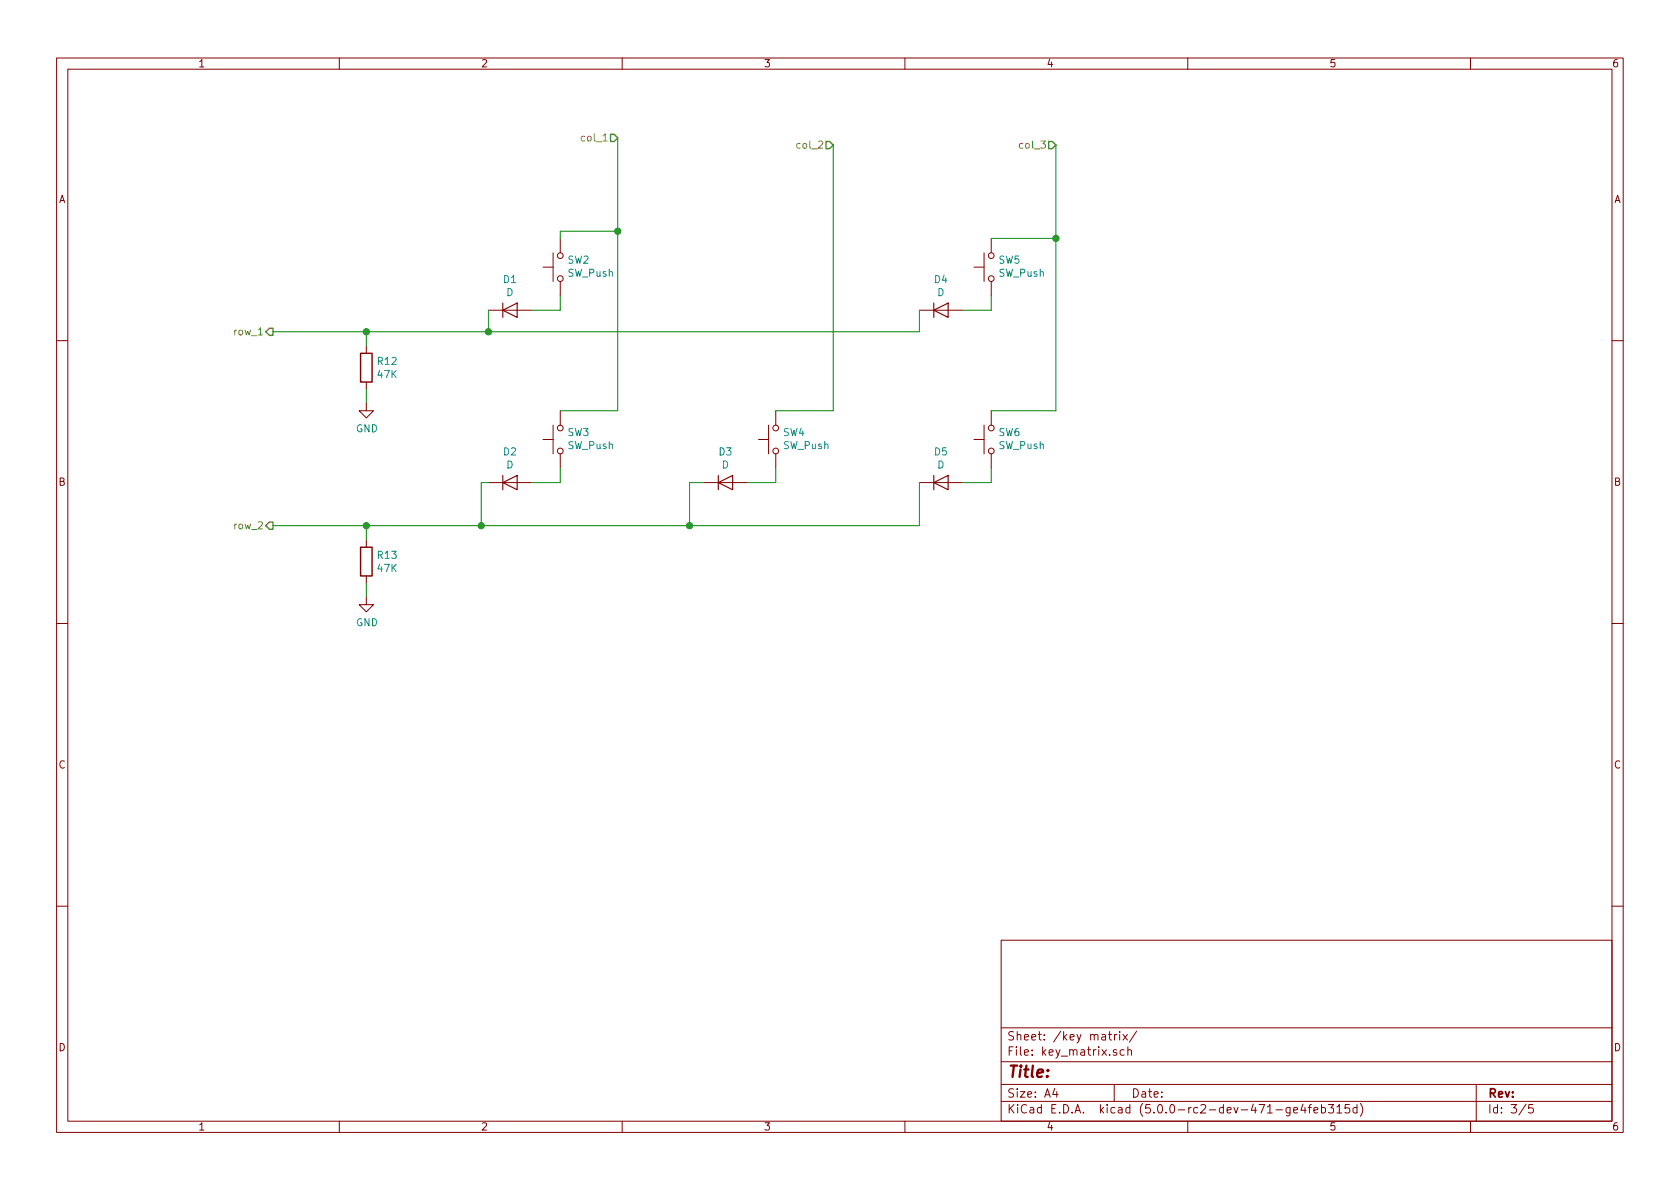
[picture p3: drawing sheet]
EESchema Schematic File Version 4
LIBS:cherry_proto_circuit-cache
EELAYER 26 0
EELAYER END
$Descr A4 11693 8268
encoding utf-8
Sheet 3 5
Title ""
Date ""
Rev ""
Comp ""
Comment1 ""
Comment2 ""
Comment3 ""
Comment4 ""
$EndDescr
$Comp
L Switch:SW_Push SW2
U 1 1
P 3900 1850
F 0 "SW2" V 3946 1802 50  0000 R CNN
F 1 "SW_Push" V 3855 1802 50  0000 R CNN
F 2 "" H 3900 2050 50  0001 C CNN
F 3 "" H 3900 2050 50  0001 C CNN
	1    3900 1850
	0    -1   -1   0   
$EndComp
$Comp
L Switch:SW_Push SW5
U 1 1
P 6900 1850
F 0 "SW5" V 6946 1802 50  0000 R CNN
F 1 "SW_Push" V 6855 1802 50  0000 R CNN
F 2 "" H 6900 2050 50  0001 C CNN
F 3 "" H 6900 2050 50  0001 C CNN
	1    6900 1850
	0    -1   -1   0   
$EndComp
$Comp
L Switch:SW_Push SW3
U 1 1
P 3900 3050
F 0 "SW3" V 3946 3002 50  0000 R CNN
F 1 "SW_Push" V 3855 3002 50  0000 R CNN
F 2 "" H 3900 3250 50  0001 C CNN
F 3 "" H 3900 3250 50  0001 C CNN
	1    3900 3050
	0    -1   -1   0   
$EndComp
$Comp
L Switch:SW_Push SW4
U 1 1
P 5400 3050
F 0 "SW4" V 5446 3002 50  0000 R CNN
F 1 "SW_Push" V 5355 3002 50  0000 R CNN
F 2 "" H 5400 3250 50  0001 C CNN
F 3 "" H 5400 3250 50  0001 C CNN
	1    5400 3050
	0    -1   -1   0   
$EndComp
$Comp
L Switch:SW_Push SW6
U 1 1
P 6900 3050
F 0 "SW6" V 6946 3002 50  0000 R CNN
F 1 "SW_Push" V 6855 3002 50  0000 R CNN
F 2 "" H 6900 3250 50  0001 C CNN
F 3 "" H 6900 3250 50  0001 C CNN
	1    6900 3050
	0    -1   -1   0   
$EndComp
$Comp
L device:D D1
U 1 1
P 3550 2150
F 0 "D1" H 3550 2366 50  0000 C CNN
F 1 "D" H 3550 2275 50  0000 C CNN
F 2 "" H 3550 2150 50  0001 C CNN
F 3 "" H 3550 2150 50  0001 C CNN
	1    3550 2150
	1    0    0    -1  
$EndComp
$Comp
L device:D D4
U 1 1
P 6550 2150
F 0 "D4" H 6550 2366 50  0000 C CNN
F 1 "D" H 6550 2275 50  0000 C CNN
F 2 "" H 6550 2150 50  0001 C CNN
F 3 "" H 6550 2150 50  0001 C CNN
	1    6550 2150
	1    0    0    -1  
$EndComp
$Comp
L device:D D5
U 1 1
P 6550 3350
F 0 "D5" H 6550 3566 50  0000 C CNN
F 1 "D" H 6550 3475 50  0000 C CNN
F 2 "" H 6550 3350 50  0001 C CNN
F 3 "" H 6550 3350 50  0001 C CNN
	1    6550 3350
	1    0    0    -1  
$EndComp
$Comp
L device:D D3
U 1 1
P 5050 3350
F 0 "D3" H 5050 3566 50  0000 C CNN
F 1 "D" H 5050 3475 50  0000 C CNN
F 2 "" H 5050 3350 50  0001 C CNN
F 3 "" H 5050 3350 50  0001 C CNN
	1    5050 3350
	1    0    0    -1  
$EndComp
$Comp
L device:D D2
U 1 1
P 3550 3350
F 0 "D2" H 3550 3566 50  0000 C CNN
F 1 "D" H 3550 3475 50  0000 C CNN
F 2 "" H 3550 3350 50  0001 C CNN
F 3 "" H 3550 3350 50  0001 C CNN
	1    3550 3350
	1    0    0    -1  
$EndComp
Text HLabel 1900 2300 0    50   Output ~ 0
row_1
Text HLabel 1900 3650 0    50   Output ~ 0
row_2
Text HLabel 4300 950  0    50   Input ~ 0
col_1
Text HLabel 5800 1000 0    50   Input ~ 0
col_2
Text HLabel 7350 1000 0    50   Input ~ 0
col_3
Wire Wire Line
	4300 950  4300 1600
Wire Wire Line
	4300 2850 3900 2850
Wire Wire Line
	3900 1650 3900 1600
Wire Wire Line
	3900 1600 4300 1600
Connection ~ 4300 1600
Wire Wire Line
	4300 1600 4300 2850
Wire Wire Line
	3900 2050 3900 2150
Wire Wire Line
	3900 2150 3700 2150
Wire Wire Line
	3900 3250 3900 3350
Wire Wire Line
	3900 3350 3700 3350
Wire Wire Line
	5400 3250 5400 3350
Wire Wire Line
	5400 3350 5200 3350
Wire Wire Line
	6900 3250 6900 3350
Wire Wire Line
	6900 3350 6700 3350
Wire Wire Line
	5400 2850 5800 2850
Wire Wire Line
	5800 2850 5800 1000
Wire Wire Line
	6900 1650 7350 1650
Wire Wire Line
	7350 1650 7350 1000
Wire Wire Line
	7350 1650 7350 2850
Wire Wire Line
	7350 2850 6900 2850
Connection ~ 7350 1650
Wire Wire Line
	6700 2150 6900 2150
Wire Wire Line
	6900 2150 6900 2050
Wire Wire Line
	1900 2300 2550 2300
Wire Wire Line
	6400 2300 6400 2150
Wire Wire Line
	3400 2150 3400 2300
Connection ~ 3400 2300
Wire Wire Line
	3400 2300 6400 2300
Wire Wire Line
	1900 3650 2550 3650
Wire Wire Line
	6400 3650 6400 3350
Wire Wire Line
	4900 3350 4800 3350
Wire Wire Line
	4800 3350 4800 3650
Connection ~ 4800 3650
Wire Wire Line
	4800 3650 6400 3650
Wire Wire Line
	3400 3350 3350 3350
Wire Wire Line
	3350 3350 3350 3650
Connection ~ 3350 3650
Wire Wire Line
	3350 3650 4800 3650
$Comp
L device:R R12
U 1 1
P 2550 2550
F 0 "R12" H 2620 2596 50  0000 L CNN
F 1 "47K" H 2620 2505 50  0000 L CNN
F 2 "" V 2480 2550 50  0001 C CNN
F 3 "" H 2550 2550 50  0001 C CNN
	1    2550 2550
	1    0    0    -1  
$EndComp
$Comp
L device:R R13
U 1 1
P 2550 3900
F 0 "R13" H 2620 3946 50  0000 L CNN
F 1 "47K" H 2620 3855 50  0000 L CNN
F 2 "" V 2480 3900 50  0001 C CNN
F 3 "" H 2550 3900 50  0001 C CNN
	1    2550 3900
	1    0    0    -1  
$EndComp
Wire Wire Line
	2550 2300 2550 2400
Connection ~ 2550 2300
Wire Wire Line
	2550 2300 3400 2300
Wire Wire Line
	2550 2700 2550 2800
Wire Wire Line
	2550 3650 2550 3750
Connection ~ 2550 3650
Wire Wire Line
	2550 3650 3350 3650
Wire Wire Line
	2550 4050 2550 4150
$Comp
L power:GND #PWR016
U 1 1
P 2550 4150
F 0 "#PWR016" H 2550 3900 50  0001 C CNN
F 1 "GND" H 2555 3977 50  0000 C CNN
F 2 "" H 2550 4150 50  0001 C CNN
F 3 "" H 2550 4150 50  0001 C CNN
	1    2550 4150
	1    0    0    -1  
$EndComp
$Comp
L power:GND #PWR015
U 1 1
P 2550 2800
F 0 "#PWR015" H 2550 2550 50  0001 C CNN
F 1 "GND" H 2555 2627 50  0000 C CNN
F 2 "" H 2550 2800 50  0001 C CNN
F 3 "" H 2550 2800 50  0001 C CNN
	1    2550 2800
	1    0    0    -1  
$EndComp
$EndSCHEMATC
